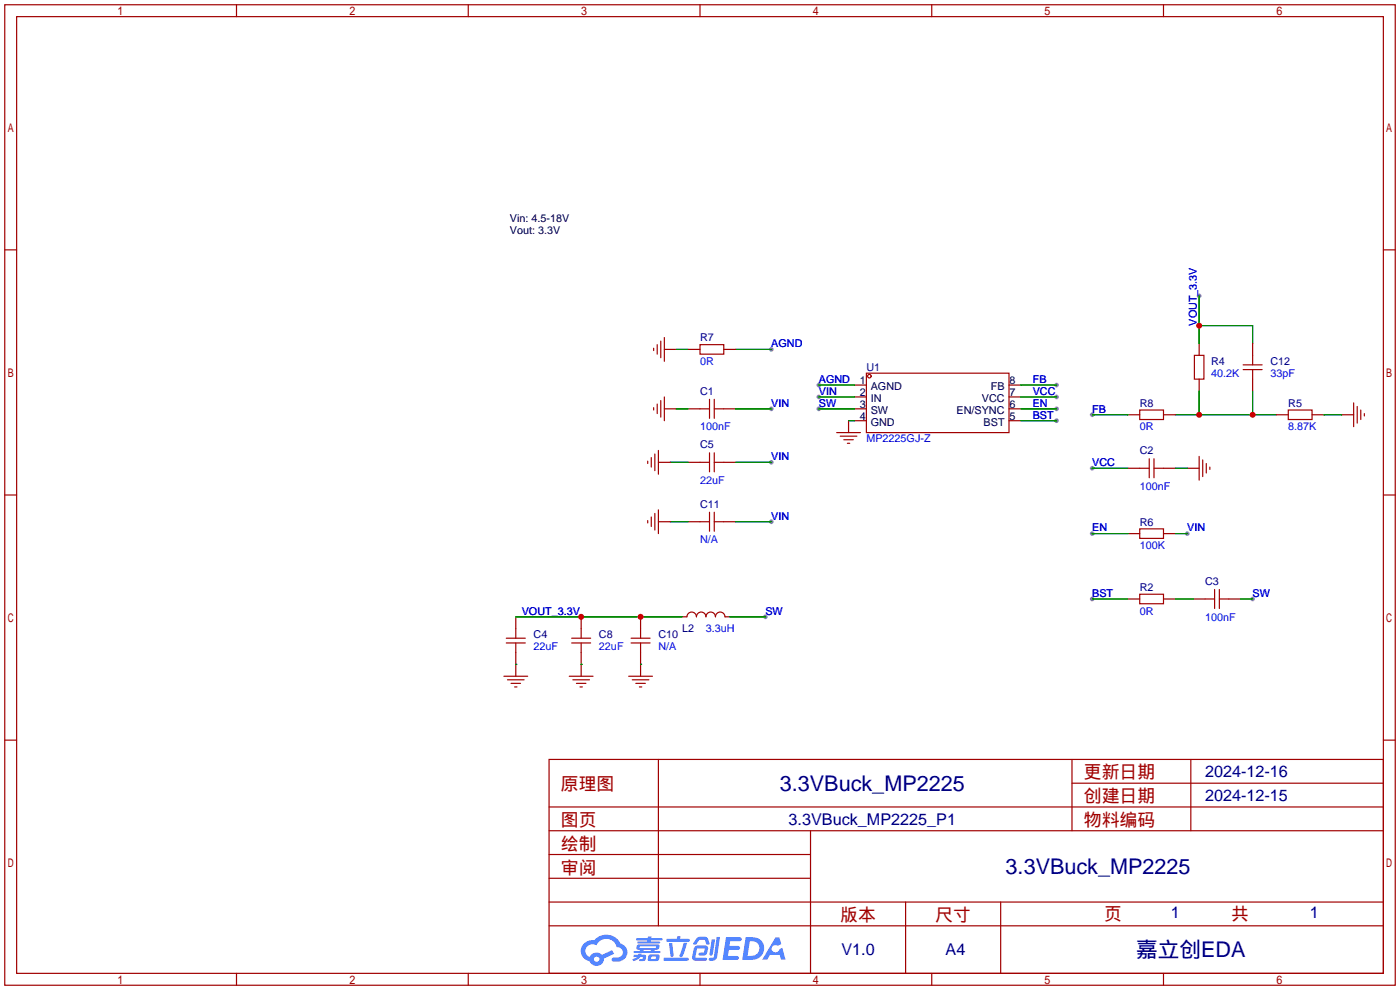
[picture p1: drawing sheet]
<svg xmlns="http://www.w3.org/2000/svg" width="299mm" height="212mm" viewBox="0 0 299 212" stroke-linecap="round" stroke-linejoin="round" font-family="sans-serif">
<g fill="#999">
<circle cx="233.4" cy="128" r=".51"/>
<circle cx="256.3" cy="63.2" r=".51"/>
<circle cx="164.8" cy="87.4" r=".51"/>
<circle cx="164.8" cy="98.8" r=".51"/>
<circle cx="233.4" cy="100.1" r=".51"/>
<circle cx="267.7" cy="128" r=".51"/>
<circle cx="163.6" cy="131.8" r=".51"/>
<circle cx="164.8" cy="74.7" r=".51"/>
<circle cx="253.7" cy="114" r=".51"/>
<circle cx="233.4" cy="114" r=".51"/>
<circle cx="225.8" cy="82.3" r=".51"/>
<circle cx="225.8" cy="84.8" r=".51"/>
<circle cx="225.8" cy="87.4" r=".51"/>
<circle cx="225.8" cy="89.9" r=".51"/>
<circle cx="175" cy="84.8" r=".51"/>
<circle cx="175" cy="87.4" r=".51"/>
<circle cx="175" cy="82.3" r=".51"/>
<circle cx="233.4" cy="88.6" r=".51"/>
<circle cx="164.8" cy="111.5" r=".51"/>
</g>
<g fill="none" stroke="#a10000" stroke-width=".25">
<path d="M1 1h297.2v209.6h-297.2zM3.6 3.6h292.1v204.4h-292.1zM50.5 1v2.6M100.1 1v2.6M149.6 1v2.6M199.1 1v2.6M248.7 1v2.6M1 53.4h2.6M295.7 53.4h2.5M1 105.8h2.6M295.7 105.8h2.5M1 158.2h2.6"/>
<path d="M295.7 158.2h2.5M117.3 162.3h178.4v45.7h-178.4zM117.3 177.5h178.4M117.3 172.5h178.4M140.7 162.3v35.6M173.2 177.5v30.5M229.1 162.3v15.2M229.1 167.4h66.6M254.5 162.3v15.2M117.3 182.6h55.9M117.3 197.9h178.4M117.3 192.8h178.4"/>
<path d="M117.3 187.7h55.9M193.5 192.8v15.2M213.9 192.8v15.2M50.5 208v2.6M100.1 208v2.6M149.6 208v2.6M199.1 208v2.6M248.7 208v2.6"/>
</g>
<g fill="#5487ff">
<path d="M155.2 200.3h2.6a.48 .48 0 0 1 .7 .4 .48 .48 0 0 1-.6 .4h-1.8l-.2 1.1h1.9a.43 .43 0 0 1 .4 .4 .43 .43 0 0 1-.5 .4h-1.9l-.2 1.3h1.7a.45 .45 0 0 1 .5 .2 .45 .45 0 0 1-.1 .6h-3.3z"/>
<path d="M165.7 200.3h.9l.4 1.5-.8 .3a.84 .84 0 0 0-1.2 .3 .84 .84 0 0 0 .4 1.1 .84 .84 0 0 0 1.1-.4l.1-.2 .6-.3 .7 2.5h-1l-.2-1h-2.1l-.6 1h-1.1z"/>
<path d="M152.1 200.8h.7l-.5 3.1a.36 .36 0 0 1-.3 .3 .36 .36 0 0 1-.4-.3z"/>
<path d="M153.2 200.2h.7l-.6 4.3a1.13 1.13 0 0 1-1.8 .6l.2-.4h.7l.2-.2z"/>
<path d="M148.9 200.6l.6-.4h1a.77 .77 0 0 1 .9 .5l.3 1-.2 .2h-.5l-.3-.9-.2-.2-1 .1-.7 1-.6-.1-.1-.2z"/>
<path d="M148.4 202.4l.6-.3h1.7a.81 .81 0 0 1 .7 .5 .81 .81 0 0 1-.2 .8 .81 .81 0 0 1-.9 .8h-.7a.32 .32 0 0 1-.3-.3 .32 .32 0 0 1 .4-.3h.7l.2-.9-1.6 .1-.4 1.8 2.2 .1a.32 .32 0 0 1 .3 .4 .32 .32 0 0 1-.4 .2h-2.2l-.5-.3-.1-.5z"/>
<path d="M141.9 204.7h5a.33 .33 0 0 1 .3 .3 .33 .33 0 0 1-.3 .3h-4.9l-.2-.1z"/>
<path d="M146.1 201.5h.8l-.7 2a.98 .98 0 0 1-.7 1.1l-.3-.3z"/>
<path d="M143 201.6h.7l.3 2.5a.34 .34 0 0 1-.3 .4 .34 .34 0 0 1-.4-.3z"/>
<path d="M142.5 200.7h2.1l.3-.6h.6l-.1 .6h1.7a.32 .32 0 0 1 .4 .3 .32 .32 0 0 1-.4 .3h-4.5l-.2-.2z"/>
<path d="M135.5 204.1h.9l.1-.3h.6v.3h.8a.82 .82 0 0 1-.5 1.3h-.8v-.4l.7-.1 .1-.3a.68 .68 0 0 0-1 .4l-1.1 .4-.1-.4 .9-.5h-.7z"/>
<path d="M136 200.5h2.4l.1-.3h.7v.3h2.2l.2 .3-.2 .2h-2.3v.2h1.8l.2 .3-.2 .1h-4.5l-.1-.4h2l.1-.2h-2.3l-.1-.2z"/>
<path d="M159.4 200.3l-.8 4.9h1.7a2.5 2.5 0 0 0 3-2.5 2.5 2.5 0 0 0-3.1-2.4zM160.3 201.1a1.61 1.61 0 0 1 2 1.5 1.61 1.61 0 0 1-1.8 1.7h-.7z"/>
<path d="M136.2 202a.55 .55 0 0 0-.2 .8 .55 .55 0 0 0 .7 .2l.1 .3h-1.3v.3l5.4 .1 .3-.2-.2-.2h-1.2l.2-.3a.7 .7 0 0 0 .8-.3 .7 .7 0 0 0 0-.8l-4.2-.1zM136.8 202.3l3.3-.1 .1 .1-.2 .3h-3.2zM137.5 203h1.7l-.2 .3h-1.4z"/>
<path d="M138.6 204.2a1.05 1.05 0 0 0 0 1.2 2.91 2.91 0 0 0 2.2-.2 .98 .98 0 0 0 0-1.2h-1.6zM139.2 204.5l.9-.1 .1 .4-.2 .2-.8-.1z"/>
<path d="M124.9 201.6a2.23 2.23 0 0 0-.7 2.3 2.23 2.23 0 0 0 1.8 1.6 1.58 1.58 0 0 0 1.8 .9 1.58 1.58 0 0 0 1.3-1.5l2.2-1.1-.5-.7-2.1 1a1.65 1.65 0 0 0-2.7 .4 1.45 1.45 0 0 1-.8-1.9 1.45 1.45 0 0 1 2-.7l.3 .1a2.3 2.3 0 0 1 2.3-1.3 2.3 2.3 0 0 1 2 1.7 1.12 1.12 0 0 1 1.3 1 1.12 1.12 0 0 1-1.1 1.2h-.7a.45 .45 0 0 0-.6 .4 .45 .45 0 0 0 .5 .5 2.21 2.21 0 0 0 2.2-.5 2.21 2.21 0 0 0 .5-2.3 2.13 2.13 0 0 0-1.3-1.1 3.3 3.3 0 0 0-5.6-.7l-1.1 .1zM127 205a.57 .57 0 0 1 1.1 0 .57 .57 0 0 1-1.1 0z"/>
</g>
<g fill="none" stroke="#870000" stroke-width=".25">
<path d="M142 74.7h2.5M147.1 74.7h2.5M154.7 74.7h2.5M256.3 73.4v2.5M267.7 73.4v2.5M140.7 98.8h2.6M142 87.4h2.5M147.1 87.4h2.5M147.1 98.8h2.5M154.7 87.4h2.5M154.7 98.8h2.5M181.4 89.9v2.6"/>
<path d="M182.6 87.4h2.6M182.6 82.3h2.6M182.6 84.8h2.6M182.6 89.9h2.6M215.6 87.4h2.6M215.6 82.3h2.6M215.6 84.8h2.6M215.6 89.9h2.6M241 88.6h2.6M248.7 88.6h2.5M256.3 81v2.6M267.7 81v2.6"/>
<path d="M272.8 88.6h2.5M280.4 88.6h2.6M286.8 88.6h2.5M140.7 111.5h2.6M147.1 111.5h2.5M154.7 111.5h2.5M241 100.1h2.6M241 114h2.6M248.7 100.1h2.5M248.7 114h2.5M253.7 100.1h2.6M110.2 131.8v2.6"/>
<path d="M110.2 139.4v5.1M124.2 131.8v2.6M124.2 139.4v5.1M136.9 131.8v2.6M136.9 139.4v5.1M145.8 131.8h1M154.9 131.8h1.1M241 128h2.6M248.7 128h2.5M255 128h2.6M262.6 128h2.6"/>
</g>
<g fill="none" stroke="#a10000" stroke-width=".25">
<path d="M139.7 74.4v.5M140.5 73.7v2M141.2 72.9v3.6M142 72.1v5.1M149.6 73.7h5.1v2h-5.1zM185.2 79.8h30.4v12.7h-30.4zM255.3 75.9h2v5.1h-2zM265.7 79h4M265.7 78h4M267.7 75.9v2.1M267.7 79v2M138.4 98.6v.5"/>
<path d="M139.2 97.8v2M139.7 87.1v.5M140 97v3.6M140.5 86.4v2M140.7 96.3v5M141.2 85.6v3.6M142 84.8v5.1M149.6 87.4h2M149.6 98.8h2M151.6 85.3v4.1M151.6 96.8v4M152.7 87.4h2"/>
<path d="M152.7 85.3v4.1M152.7 96.8v4M152.7 98.8h2M178.8 92.5h5.1M179.6 93.2h3.5M180.3 94h2.1M181.1 94.7h.5M243.6 87.6h5.1v2.1h-5.1zM245.6 98v4.1M246.6 98v4.1M256.3 97.5v5.1M257 98.3v3.6"/>
<path d="M257.8 99.1v2M258.6 99.8v.5M275.3 87.6h5.1v2.1h-5.1zM289.3 86.1v5.1M290.1 86.9v3.5M290.8 87.6v2.1M291.6 88.4v.5M138.4 111.3v.5M139.2 110.5v2M140 109.7v3.6M140.7 109v5M149.6 111.5h2"/>
<path d="M151.6 109.5v4M152.7 109.5v4M152.7 111.5h2M243.6 113h5.1v2.1h-5.1zM243.6 100.1h2M246.6 100.1h2.1M108.2 136.4h4.1M108.2 137.4h4.1M110.2 134.4v2M110.2 137.4v2M122.2 136.4h4M122.2 137.4h4"/>
<path d="M124.2 134.4v2M124.2 137.4v2M134.9 136.4h4M134.9 137.4h4M136.9 134.4v2M136.9 137.4v2M146.8 131.8a1.02 1.02 0 0 1 1-1 1.02 1.02 0 0 1 1 1 1.02 1.02 0 0 1 1.1-1 1.02 1.02 0 0 1 1 1 1.02 1.02 0 0 1 1-1 1.02 1.02 0 0 1 1 1 1.02 1.02 0 0 1 1-1 1.02 1.02 0 0 1 1 1M243.6 127h5.1v2h-5.1zM257.6 128h2M259.6 126v4M260.6 128h2M260.6 126v4"/>
<path d="M107.7 144.5h5.1M108.5 145.3h3.5M109.2 146.1h2.1M110 146.8h.5M121.7 144.5h5M122.4 145.3h3.6M123.2 146.1h2M124 146.8h.5M134.4 144.5h5M135.1 145.3h3.6M135.9 146.1h2M136.7 146.8h.5"/>
<circle cx="185.8" cy="80.4" r=".38"/>
</g>
<g fill="none" stroke="#008700" stroke-width=".25">
<path d="M144.5 74.7h2.6M157.2 74.7h7.6M256.3 63.2v10.2M256.3 69.6h11.4v3.8M143.3 98.8h3.8M144.5 87.4h2.6M157.2 87.4h7.6M157.2 98.8h7.6M175 87.4h7.6M175 82.3h7.6M175 84.8h7.6M181.4 89.9h1.2"/>
<path d="M218.2 87.4h7.6M218.2 82.3h7.6M218.2 84.8h7.6M218.2 89.9h7.6M233.4 88.6h7.6M251.2 88.6h21.6M256.3 83.6v5M267.7 83.6v5M283 88.6h3.8M143.3 111.5h3.8M157.2 111.5h7.6M233.4 100.1h7.6"/>
<path d="M233.4 114h7.6M251.2 100.1h2.5M251.2 114h2.5M110.2 131.8h35.6M156 131.8h7.6M233.4 128h7.6M251.2 128h3.8M265.2 128h2.5M110.2 142h.1M124.2 142h.1M136.9 142h.1"/>
</g>
<g fill="#c00">
<circle cx="124.2" cy="131.8" r=".63"/>
<circle cx="136.9" cy="131.8" r=".63"/>
<circle cx="256.3" cy="88.6" r=".63"/>
<circle cx="267.7" cy="88.6" r=".63"/>
<circle cx="256.3" cy="69.6" r=".63"/>
</g>
<g font-size="4.6" fill="#000080">
<text x="166.7" y="169">3.3VBuck_MP2225</text>
<text x="214.9" y="186.8">3.3VBuck_MP2225</text>
<text x="242.8" y="204.6">嘉立创EDA</text>
</g>
<g font-size="3.8" fill="#a00000">
<text x="231.6" y="166.4">更新日期</text>
<text x="119.9" y="168.9">原理图</text>
<text x="231.6" y="171.5">创建日期</text>
<text x="119.9" y="176.5">图页</text>
<text x="231.6" y="176.5">物料编码</text>
<text x="119.9" y="181.6">绘制</text>
<text x="119.9" y="186.7">审阅</text>
<text x="179.6" y="196.9">版本</text>
<text x="199.9" y="196.9">尺寸</text>
<text x="236" y="196.6">页</text>
<text x="263.1" y="196.6">共</text>
</g>
<g font-size="3.5" fill="#000080">
<text x="257.6" y="166.1">2024-12-16</text>
<text x="257.6" y="171.1">2024-12-15</text>
<text x="168.5" y="176.2">3.3VBuck_MP2225_P1</text>
<text x="250.2" y="196.3">1</text>
<text x="280" y="196.3">1</text>
<text x="179.8" y="204.2">V1.0</text>
<text x="202.1" y="204.2">A4</text>
</g>
<g font-size="2.3">
<text x="109" y="47.5">Vin: 4.5-18V</text>
<text x="109" y="50.1">Vout: 3.3V</text>
<text x="183.8" y="82.1">1</text>
<text x="186.1" y="83.3">AGND</text>
<text x="211.8" y="83.3">FB</text>
<text x="215.8" y="82.1">8</text>
<text x="183.8" y="84.6">2</text>
<text x="183.8" y="87.1">3</text>
<text x="183.8" y="89.7">4</text>
<text x="186.1" y="85.9">IN</text>
<text x="186.1" y="88.4">SW</text>
<text x="204.4" y="88.4">EN/SYNC</text>
<text x="209.8" y="85.9">VCC</text>
<text x="215.8" y="89.7">5</text>
<text x="215.8" y="87.1">6</text>
<text x="215.8" y="84.6">7</text>
<text x="186.1" y="91">GND</text>
<text x="210.2" y="91">BST</text>
</g>
<g font-size="2.3" fill="#00f">
<text x="255.8" y="69.6" transform="rotate(-90 255.8 69.6)">VOUT_3.3V</text>
<text x="164.8" y="74.2">AGND</text>
<text x="149.6" y="78">0R</text>
<text x="175" y="81.8">AGND</text>
<text x="220.7" y="81.8">FB</text>
<text x="258.8" y="80.6">40.2K</text>
<text x="271.5" y="80.6">33pF</text>
<text x="164.8" y="86.9">VIN</text>
<text x="175" y="84.4">VIN</text>
<text x="175" y="86.9">SW</text>
<text x="220.7" y="84.4">VCC</text>
<text x="220.7" y="86.9">EN</text>
<text x="220.7" y="89.5">BST</text>
<text x="233.4" y="88.2">FB</text>
<text x="149.6" y="92">100nF</text>
<text x="185.2" y="94.5">MP2225GJ-Z</text>
<text x="243.6" y="92">0R</text>
<text x="275.3" y="92">8.87K</text>
<text x="164.8" y="98.3">VIN</text>
<text x="233.4" y="99.6">VCC</text>
<text x="149.6" y="103.4">22uF</text>
<text x="243.6" y="104.7">100nF</text>
<text x="164.8" y="111">VIN</text>
<text x="233.4" y="113.6">EN</text>
<text x="253.7" y="113.6">VIN</text>
<text x="149.6" y="116.1">N/A</text>
<text x="243.6" y="117.4">100K</text>
<text x="111.5" y="131.4">VOUT_3.3V</text>
<text x="163.6" y="131.4">SW</text>
<text x="233.4" y="127.6">BST</text>
<text x="243.6" y="131.4">0R</text>
<text x="267.7" y="127.6">SW</text>
<text x="150.9" y="135.2">3.3uH</text>
<text x="257.6" y="132.6">100nF</text>
<text x="114" y="139">22uF</text>
<text x="128" y="139">22uF</text>
<text x="140.7" y="139">N/A</text>
</g>
<g font-size="2.3" fill="#000080">
<text x="149.6" y="72.9">R7</text>
<text x="185.2" y="79.3">U1</text>
<text x="258.8" y="78">R4</text>
<text x="271.5" y="78">C12</text>
<text x="149.6" y="84.4">C1</text>
<text x="243.6" y="86.9">R8</text>
<text x="275.3" y="86.9">R5</text>
<text x="149.6" y="95.8">C5</text>
<text x="243.6" y="97.1">C2</text>
<text x="149.6" y="108.5">C11</text>
<text x="243.6" y="112.3">R6</text>
<text x="257.6" y="125">C3</text>
<text x="243.6" y="126.3">R2</text>
<text x="114" y="136.4">C4</text>
<text x="128" y="136.4">C8</text>
<text x="140.7" y="136.4">C10</text>
<text x="145.8" y="135.2">L2</text>
</g>
</svg>
